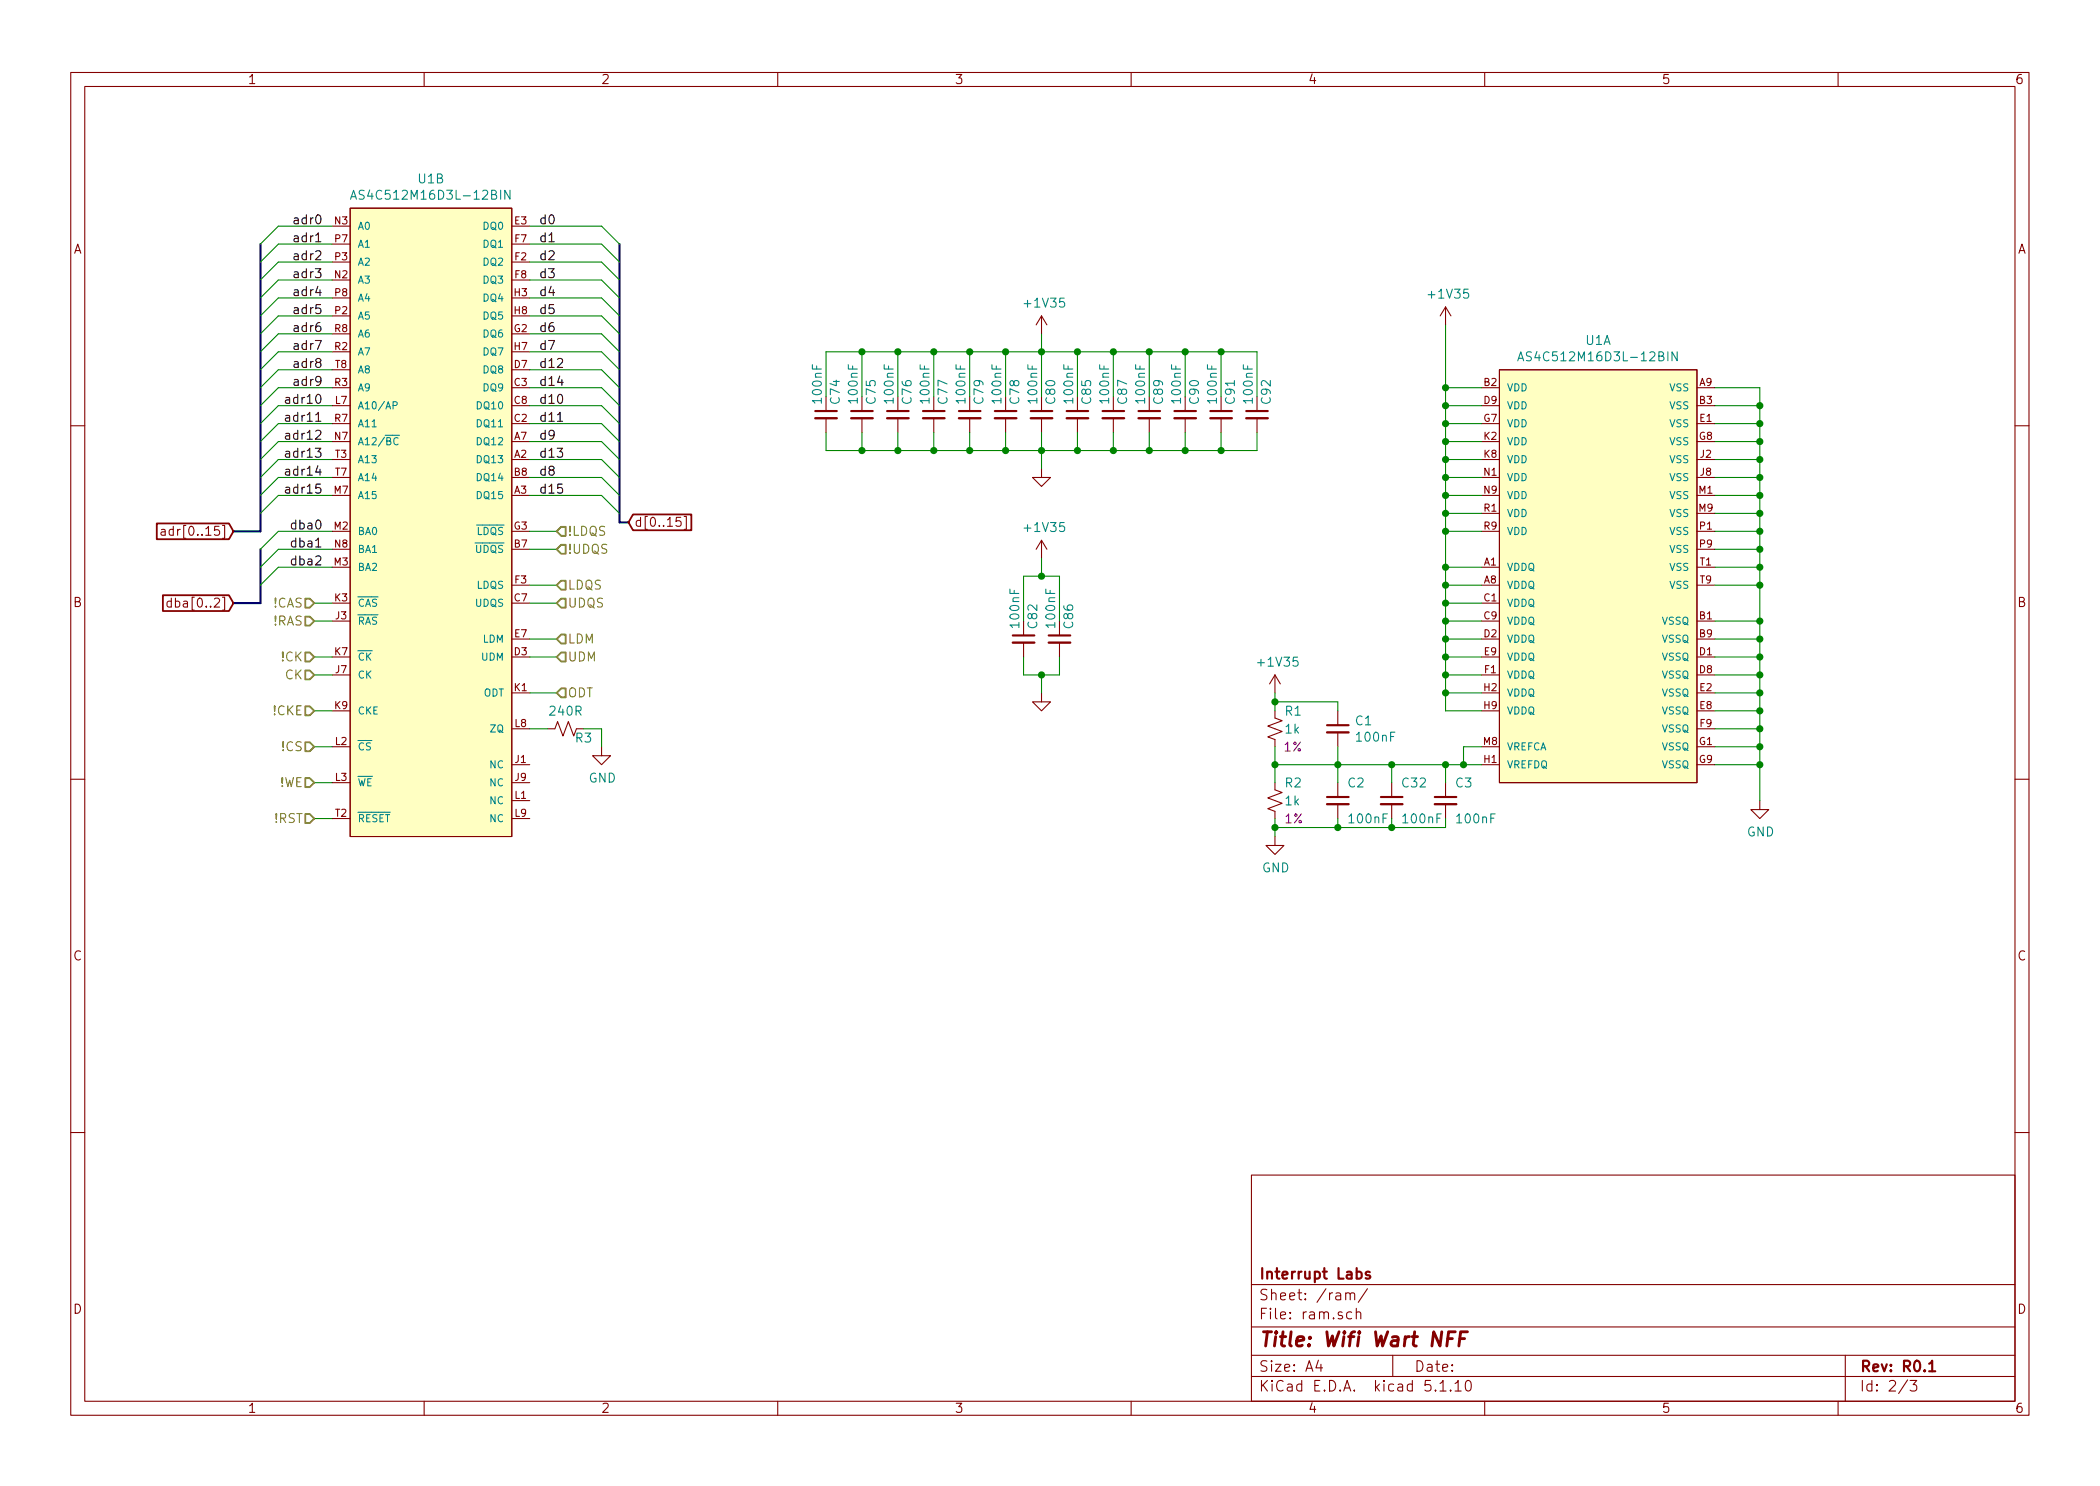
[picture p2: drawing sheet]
EESchema Schematic File Version 4
EELAYER 30 0
EELAYER END
$Descr A4 11693 8268
encoding utf-8
Sheet 2 3
Title "Wifi Wart NFF"
Date ""
Rev "R0.1"
Comp "Interrupt Labs"
Comment1 ""
Comment2 ""
Comment3 ""
Comment4 ""
$EndDescr
$Comp
L AS4C512M16D3L:AS4C512M16D3L-12BIN U1
U 2 1
P 1750 1250
F 0 "U1" H 2400 1515 50  0000 C CNN
F 1 "AS4C512M16D3L-12BIN" H 2400 1424 50  0000 C CNN
F 2 "AS4C512M16D3L:Alliance_Memory-AS4C512M16D3L-12BIN-0-0-IPC_A" H 1750 1650 50  0001 L CNN
F 3 "~" H 1750 1750 50  0001 L CNN
F 4 "AS4C512M16D3L-12BIN" H 1750 1250 50  0001 C CNN "MPN"
F 5 "~" H 2400 1615 50  0001 C CNN "Tolerance"
	2    1750 1250
	1    0    0    -1  
$EndComp
$Comp
L power:+1V35 #PWR0101
U 1 1
P 8050 1800
F 0 "#PWR0101" H 8050 1650 50  0001 C CNN
F 1 "+1V35" H 8065 1973 50  0000 C CNN
F 2 "" H 8050 1800 50  0001 C CNN
F 3 "" H 8050 1800 50  0001 C CNN
	1    8050 1800
	1    0    0    -1  
$EndComp
$Comp
L Device:R_Small_US R1
U 1 1
P 7100 4050
F 0 "R1" H 7150 4150 50  0000 L CNN
F 1 "1k" H 7150 4050 50  0000 L CNN
F 2 "Resistor_SMD:R_0402_1005Metric" H 7100 4050 50  0001 C CNN
F 3 "~" H 7100 4050 50  0001 C CNN
F 4 "4-1879208-9" H 7150 4250 50  0001 C CNN "MPN"
F 5 "1%" H 7200 3950 50  0000 C CNN "Tolerance"
	1    7100 4050
	1    0    0    -1  
$EndComp
$Comp
L Device:R_Small_US R2
U 1 1
P 7100 4450
F 0 "R2" H 7150 4550 50  0000 L CNN
F 1 "1k" H 7150 4450 50  0000 L CNN
F 2 "Resistor_SMD:R_0402_1005Metric" H 7100 4450 50  0001 C CNN
F 3 "~" H 7100 4450 50  0001 C CNN
F 4 "4-1879208-9" H 7150 4650 50  0001 C CNN "MPN"
F 5 "1%" H 7150 4350 50  0000 L CNN "Tolerance"
	1    7100 4450
	1    0    0    -1  
$EndComp
$Comp
L Device:C_Small C1
U 1 1
P 7450 4050
F 0 "C1" H 7542 4096 50  0000 L CNN
F 1 "100nF" H 7542 4005 50  0000 L CNN
F 2 "Capacitor_SMD:C_0402_1005Metric" H 7450 4050 50  0001 C CNN
F 3 "~" H 7450 4050 50  0001 C CNN
F 4 "CC0402KRX7R7BB104" H 7542 4196 50  0001 C CNN "MPN"
F 5 "~" H 7542 4196 50  0001 C CNN "Tolerance"
	1    7450 4050
	1    0    0    -1  
$EndComp
$Comp
L Device:C_Small C2
U 1 1
P 7450 4450
F 0 "C2" H 7500 4550 50  0000 L CNN
F 1 "100nF" H 7500 4350 50  0000 L CNN
F 2 "Capacitor_SMD:C_0402_1005Metric" H 7450 4450 50  0001 C CNN
F 3 "~" H 7450 4450 50  0001 C CNN
F 4 "CC0402KRX7R7BB104" H 7500 4650 50  0001 C CNN "MPN"
F 5 "~" H 7500 4650 50  0001 C CNN "Tolerance"
	1    7450 4450
	1    0    0    -1  
$EndComp
$Comp
L power:+1V35 #PWR0103
U 1 1
P 7100 3850
F 0 "#PWR0103" H 7100 3700 50  0001 C CNN
F 1 "+1V35" H 7115 4023 50  0000 C CNN
F 2 "" H 7100 3850 50  0001 C CNN
F 3 "" H 7100 3850 50  0001 C CNN
	1    7100 3850
	1    0    0    -1  
$EndComp
$Comp
L power:GND #PWR0104
U 1 1
P 7100 4650
F 0 "#PWR0104" H 7100 4400 50  0001 C CNN
F 1 "GND" H 7105 4477 50  0000 C CNN
F 2 "" H 7100 4650 50  0001 C CNN
F 3 "" H 7100 4650 50  0001 C CNN
	1    7100 4650
	1    0    0    -1  
$EndComp
$Comp
L Device:C_Small C3
U 1 1
P 8050 4450
F 0 "C3" H 8100 4550 50  0000 L CNN
F 1 "100nF" H 8100 4350 50  0000 L CNN
F 2 "Capacitor_SMD:C_0402_1005Metric" H 8050 4450 50  0001 C CNN
F 3 "~" H 8050 4450 50  0001 C CNN
F 4 "CC0402KRX7R7BB104" H 8100 4650 50  0001 C CNN "MPN"
F 5 "~" H 8100 4650 50  0001 C CNN "Tolerance"
	1    8050 4450
	1    0    0    -1  
$EndComp
$Comp
L Device:R_Small_US R3
U 1 1
P 3150 4050
F 0 "R3" V 3200 4150 50  0000 C CNN
F 1 "240R" V 3050 4050 50  0000 C CNN
F 2 "Resistor_SMD:R_0402_1005Metric" H 3150 4050 50  0001 C CNN
F 3 "~" H 3150 4050 50  0001 C CNN
F 4 "0402WGF2400TCE" H 3200 4250 50  0001 C CNN "MPN"
F 5 "~" H 3200 4250 50  0001 C CNN "Tolerance"
	1    3150 4050
	0    1    1    0   
$EndComp
$Comp
L power:GND #PWR0106
U 1 1
P 3350 4150
F 0 "#PWR0106" H 3350 3900 50  0001 C CNN
F 1 "GND" H 3355 3977 50  0000 C CNN
F 2 "" H 3350 4150 50  0001 C CNN
F 3 "" H 3350 4150 50  0001 C CNN
	1    3350 4150
	1    0    0    -1  
$EndComp
$Comp
L Device:C_Small C74
U 1 1
P 4600 2300
AR Path="/60536DA4/60D3E7CD" Ref="C74"  Part="1" 
AR Path="/60D3E7CD" Ref="C?"  Part="1" 
F 0 "C74" V 4650 2350 50  0000 L CNN
F 1 "100nF" V 4550 2350 50  0000 L CNN
F 2 "Capacitor_SMD:C_0402_1005Metric" H 4600 2300 50  0001 C CNN
F 3 "~" H 4600 2300 50  0001 C CNN
F 4 "CC0402KRX7R7BB104" H 4650 2450 50  0001 C CNN "MPN"
F 5 "~" H 4650 2450 50  0001 C CNN "Tolerance"
	1    4600 2300
	1    0    0    -1  
$EndComp
$Comp
L Device:C_Small C75
U 1 1
P 4800 2300
AR Path="/60536DA4/60D3E7D6" Ref="C75"  Part="1" 
AR Path="/60D3E7D6" Ref="C?"  Part="1" 
F 0 "C75" V 4850 2350 50  0000 L CNN
F 1 "100nF" V 4750 2350 50  0000 L CNN
F 2 "Capacitor_SMD:C_0402_1005Metric" H 4800 2300 50  0001 C CNN
F 3 "~" H 4800 2300 50  0001 C CNN
F 4 "CC0402KRX7R7BB104" H 4850 2450 50  0001 C CNN "MPN"
F 5 "~" H 4850 2450 50  0001 C CNN "Tolerance"
	1    4800 2300
	1    0    0    -1  
$EndComp
$Comp
L Device:C_Small C76
U 1 1
P 5000 2300
AR Path="/60536DA4/60D3E7DC" Ref="C76"  Part="1" 
AR Path="/60D3E7DC" Ref="C?"  Part="1" 
F 0 "C76" V 5050 2350 50  0000 L CNN
F 1 "100nF" V 4950 2350 50  0000 L CNN
F 2 "Capacitor_SMD:C_0402_1005Metric" H 5000 2300 50  0001 C CNN
F 3 "~" H 5000 2300 50  0001 C CNN
F 4 "CC0402KRX7R7BB104" H 5050 2450 50  0001 C CNN "MPN"
F 5 "~" H 5050 2450 50  0001 C CNN "Tolerance"
	1    5000 2300
	1    0    0    -1  
$EndComp
$Comp
L Device:C_Small C77
U 1 1
P 5200 2300
AR Path="/60536DA4/60D3E7E2" Ref="C77"  Part="1" 
AR Path="/60D3E7E2" Ref="C?"  Part="1" 
F 0 "C77" V 5250 2350 50  0000 L CNN
F 1 "100nF" V 5150 2350 50  0000 L CNN
F 2 "Capacitor_SMD:C_0402_1005Metric" H 5200 2300 50  0001 C CNN
F 3 "~" H 5200 2300 50  0001 C CNN
F 4 "CC0402KRX7R7BB104" H 5250 2450 50  0001 C CNN "MPN"
F 5 "~" H 5250 2450 50  0001 C CNN "Tolerance"
	1    5200 2300
	1    0    0    -1  
$EndComp
$Comp
L Device:C_Small C79
U 1 1
P 5400 2300
AR Path="/60536DA4/60D3E7E8" Ref="C79"  Part="1" 
AR Path="/60D3E7E8" Ref="C?"  Part="1" 
F 0 "C79" V 5450 2350 50  0000 L CNN
F 1 "100nF" V 5350 2350 50  0000 L CNN
F 2 "Capacitor_SMD:C_0402_1005Metric" H 5400 2300 50  0001 C CNN
F 3 "~" H 5400 2300 50  0001 C CNN
F 4 "CC0402KRX7R7BB104" H 5450 2450 50  0001 C CNN "MPN"
F 5 "~" H 5450 2450 50  0001 C CNN "Tolerance"
	1    5400 2300
	1    0    0    -1  
$EndComp
$Comp
L power:GND #PWR066
U 1 1
P 5800 2600
AR Path="/60536DA4/60D3E81C" Ref="#PWR066"  Part="1" 
AR Path="/60D3E81C" Ref="#PWR?"  Part="1" 
AR Path="/60A30BFF/60D3E81C" Ref="#PWR?"  Part="1" 
F 0 "#PWR066" H 5800 2350 50  0001 C CNN
F 1 "GND" V 5805 2472 50  0001 R CNN
F 2 "" H 5800 2600 50  0001 C CNN
F 3 "" H 5800 2600 50  0001 C CNN
	1    5800 2600
	1    0    0    -1  
$EndComp
$Comp
L Device:C_Small C85
U 1 1
P 6000 2300
AR Path="/60536DA4/60D7B4BA" Ref="C85"  Part="1" 
AR Path="/60D7B4BA" Ref="C?"  Part="1" 
F 0 "C85" V 6050 2350 50  0000 L CNN
F 1 "100nF" V 5950 2350 50  0000 L CNN
F 2 "Capacitor_SMD:C_0402_1005Metric" H 6000 2300 50  0001 C CNN
F 3 "~" H 6000 2300 50  0001 C CNN
F 4 "CC0402KRX7R7BB104" H 6050 2450 50  0001 C CNN "MPN"
F 5 "~" H 6050 2450 50  0001 C CNN "Tolerance"
	1    6000 2300
	1    0    0    -1  
$EndComp
$Comp
L Device:C_Small C87
U 1 1
P 6200 2300
AR Path="/60536DA4/60D7B4C0" Ref="C87"  Part="1" 
AR Path="/60D7B4C0" Ref="C?"  Part="1" 
F 0 "C87" V 6250 2350 50  0000 L CNN
F 1 "100nF" V 6150 2350 50  0000 L CNN
F 2 "Capacitor_SMD:C_0402_1005Metric" H 6200 2300 50  0001 C CNN
F 3 "~" H 6200 2300 50  0001 C CNN
F 4 "CC0402KRX7R7BB104" H 6250 2450 50  0001 C CNN "MPN"
F 5 "~" H 6250 2450 50  0001 C CNN "Tolerance"
	1    6200 2300
	1    0    0    -1  
$EndComp
$Comp
L Device:C_Small C89
U 1 1
P 6400 2300
AR Path="/60536DA4/60D7B4C6" Ref="C89"  Part="1" 
AR Path="/60D7B4C6" Ref="C?"  Part="1" 
F 0 "C89" V 6450 2350 50  0000 L CNN
F 1 "100nF" V 6350 2350 50  0000 L CNN
F 2 "Capacitor_SMD:C_0402_1005Metric" H 6400 2300 50  0001 C CNN
F 3 "~" H 6400 2300 50  0001 C CNN
F 4 "CC0402KRX7R7BB104" H 6450 2450 50  0001 C CNN "MPN"
F 5 "~" H 6450 2450 50  0001 C CNN "Tolerance"
	1    6400 2300
	1    0    0    -1  
$EndComp
$Comp
L Device:C_Small C90
U 1 1
P 6600 2300
AR Path="/60536DA4/60D7B4CC" Ref="C90"  Part="1" 
AR Path="/60D7B4CC" Ref="C?"  Part="1" 
F 0 "C90" V 6650 2350 50  0000 L CNN
F 1 "100nF" V 6550 2350 50  0000 L CNN
F 2 "Capacitor_SMD:C_0402_1005Metric" H 6600 2300 50  0001 C CNN
F 3 "~" H 6600 2300 50  0001 C CNN
F 4 "CC0402KRX7R7BB104" H 6650 2450 50  0001 C CNN "MPN"
F 5 "~" H 6650 2450 50  0001 C CNN "Tolerance"
	1    6600 2300
	1    0    0    -1  
$EndComp
$Comp
L Device:C_Small C91
U 1 1
P 6800 2300
AR Path="/60536DA4/60D7B4D2" Ref="C91"  Part="1" 
AR Path="/60D7B4D2" Ref="C?"  Part="1" 
F 0 "C91" V 6850 2350 50  0000 L CNN
F 1 "100nF" V 6750 2350 50  0000 L CNN
F 2 "Capacitor_SMD:C_0402_1005Metric" H 6800 2300 50  0001 C CNN
F 3 "~" H 6800 2300 50  0001 C CNN
F 4 "CC0402KRX7R7BB104" H 6850 2450 50  0001 C CNN "MPN"
F 5 "~" H 6850 2450 50  0001 C CNN "Tolerance"
	1    6800 2300
	1    0    0    -1  
$EndComp
$Comp
L Device:C_Small C92
U 1 1
P 7000 2300
AR Path="/60536DA4/60D7B4E4" Ref="C92"  Part="1" 
AR Path="/60D7B4E4" Ref="C?"  Part="1" 
F 0 "C92" V 7050 2350 50  0000 L CNN
F 1 "100nF" V 6950 2350 50  0000 L CNN
F 2 "Capacitor_SMD:C_0402_1005Metric" H 7000 2300 50  0001 C CNN
F 3 "~" H 7000 2300 50  0001 C CNN
F 4 "CC0402KRX7R7BB104" H 7050 2450 50  0001 C CNN "MPN"
F 5 "~" H 7050 2450 50  0001 C CNN "Tolerance"
	1    7000 2300
	1    0    0    -1  
$EndComp
$Comp
L AS4C512M16D3L:AS4C512M16D3L-12BIN U1
U 1 1
P 8150 2150
F 0 "U1" H 8900 2415 50  0000 C CNN
F 1 "AS4C512M16D3L-12BIN" H 8900 2324 50  0000 C CNN
F 2 "AS4C512M16D3L:Alliance_Memory-AS4C512M16D3L-12BIN-0-0-IPC_A" H 8150 2550 50  0001 L CNN
F 3 "~" H 8150 2650 50  0001 L CNN
F 4 "AS4C512M16D3L-12BIN" H 8900 2515 50  0001 C CNN "MPN"
F 5 "~" H 8900 2515 50  0001 C CNN "Tolerance"
	1    8150 2150
	1    0    0    -1  
$EndComp
$Comp
L Device:C_Small C78
U 1 1
P 5600 2300
AR Path="/60536DA4/60DC9101" Ref="C78"  Part="1" 
AR Path="/60DC9101" Ref="C?"  Part="1" 
F 0 "C78" V 5650 2350 50  0000 L CNN
F 1 "100nF" V 5550 2350 50  0000 L CNN
F 2 "Capacitor_SMD:C_0402_1005Metric" H 5600 2300 50  0001 C CNN
F 3 "~" H 5600 2300 50  0001 C CNN
F 4 "CC0402KRX7R7BB104" H 5650 2450 50  0001 C CNN "MPN"
F 5 "~" H 5650 2450 50  0001 C CNN "Tolerance"
	1    5600 2300
	1    0    0    -1  
$EndComp
$Comp
L Device:C_Small C80
U 1 1
P 5800 2300
AR Path="/60536DA4/60DC9107" Ref="C80"  Part="1" 
AR Path="/60DC9107" Ref="C?"  Part="1" 
F 0 "C80" V 5850 2350 50  0000 L CNN
F 1 "100nF" V 5750 2350 50  0000 L CNN
F 2 "Capacitor_SMD:C_0402_1005Metric" H 5800 2300 50  0001 C CNN
F 3 "~" H 5800 2300 50  0001 C CNN
F 4 "CC0402KRX7R7BB104" H 5850 2450 50  0001 C CNN "MPN"
F 5 "~" H 5850 2450 50  0001 C CNN "Tolerance"
	1    5800 2300
	1    0    0    -1  
$EndComp
$Comp
L Device:C_Small C82
U 1 1
P 5700 3550
AR Path="/60536DA4/60DC910D" Ref="C82"  Part="1" 
AR Path="/60DC910D" Ref="C?"  Part="1" 
F 0 "C82" V 5750 3600 50  0000 L CNN
F 1 "100nF" V 5650 3600 50  0000 L CNN
F 2 "Capacitor_SMD:C_0402_1005Metric" H 5700 3550 50  0001 C CNN
F 3 "~" H 5700 3550 50  0001 C CNN
F 4 "CC0402KRX7R7BB104" H 5750 3700 50  0001 C CNN "MPN"
F 5 "~" H 5750 3700 50  0001 C CNN "Tolerance"
	1    5700 3550
	1    0    0    -1  
$EndComp
$Comp
L Device:C_Small C86
U 1 1
P 5900 3550
AR Path="/60536DA4/60DC9119" Ref="C86"  Part="1" 
AR Path="/60DC9119" Ref="C?"  Part="1" 
F 0 "C86" V 5950 3600 50  0000 L CNN
F 1 "100nF" V 5850 3600 50  0000 L CNN
F 2 "Capacitor_SMD:C_0402_1005Metric" H 5900 3550 50  0001 C CNN
F 3 "~" H 5900 3550 50  0001 C CNN
F 4 "CC0402KRX7R7BB104" H 5950 3700 50  0001 C CNN "MPN"
F 5 "~" H 5950 3700 50  0001 C CNN "Tolerance"
	1    5900 3550
	1    0    0    -1  
$EndComp
$Comp
L power:+1V35 #PWR065
U 1 1
P 5800 1850
F 0 "#PWR065" H 5800 1700 50  0001 C CNN
F 1 "+1V35" H 5815 2023 50  0000 C CNN
F 2 "" H 5800 1850 50  0001 C CNN
F 3 "" H 5800 1850 50  0001 C CNN
	1    5800 1850
	1    0    0    -1  
$EndComp
$Comp
L power:+1V35 #PWR067
U 1 1
P 5800 3100
F 0 "#PWR067" H 5800 2950 50  0001 C CNN
F 1 "+1V35" H 5815 3273 50  0000 C CNN
F 2 "" H 5800 3100 50  0001 C CNN
F 3 "" H 5800 3100 50  0001 C CNN
	1    5800 3100
	1    0    0    -1  
$EndComp
$Comp
L power:GND #PWR068
U 1 1
P 5800 3850
AR Path="/60536DA4/60E8E219" Ref="#PWR068"  Part="1" 
AR Path="/60E8E219" Ref="#PWR?"  Part="1" 
AR Path="/60A30BFF/60E8E219" Ref="#PWR?"  Part="1" 
F 0 "#PWR068" H 5800 3600 50  0001 C CNN
F 1 "GND" V 5805 3722 50  0001 R CNN
F 2 "" H 5800 3850 50  0001 C CNN
F 3 "" H 5800 3850 50  0001 C CNN
	1    5800 3850
	1    0    0    -1  
$EndComp
$Comp
L power:GND #PWR0102
U 1 1
P 9800 4450
F 0 "#PWR0102" H 9800 4200 50  0001 C CNN
F 1 "GND" H 9805 4277 50  0000 C CNN
F 2 "" H 9800 4450 50  0001 C CNN
F 3 "" H 9800 4450 50  0001 C CNN
	1    9800 4450
	1    0    0    -1  
$EndComp
$Comp
L Device:C_Small C32
U 1 1
P 7750 4450
F 0 "C32" H 7800 4550 50  0000 L CNN
F 1 "100nF" H 7800 4350 50  0000 L CNN
F 2 "Capacitor_SMD:C_0402_1005Metric" H 7750 4450 50  0001 C CNN
F 3 "~" H 7750 4450 50  0001 C CNN
F 4 "CC0402KRX7R7BB104" H 7800 4650 50  0001 C CNN "MPN"
F 5 "~" H 7800 4650 50  0001 C CNN "Tolerance"
	1    7750 4450
	1    0    0    -1  
$EndComp
Text Label 3000 1250 0    50   ~ 0
d0
Text Label 3000 1350 0    50   ~ 0
d1
Text Label 3000 1450 0    50   ~ 0
d2
Text Label 3000 1550 0    50   ~ 0
d3
Text Label 3000 1650 0    50   ~ 0
d4
Text Label 3000 1750 0    50   ~ 0
d5
Text Label 3000 1850 0    50   ~ 0
d6
Text Label 3000 1950 0    50   ~ 0
d7
Text Label 3000 2650 0    50   ~ 0
d8
Text Label 3000 2450 0    50   ~ 0
d9
Text Label 3000 2250 0    50   ~ 0
d10
Text Label 3000 2350 0    50   ~ 0
d11
Text Label 3000 2050 0    50   ~ 0
d12
Text Label 3000 2550 0    50   ~ 0
d13
Text Label 3000 2150 0    50   ~ 0
d14
Text Label 3000 2750 0    50   ~ 0
d15
Text GLabel 1300 2950 0    50   Input ~ 0
adr[0..15]
Text GLabel 1300 3350 0    50   Input ~ 0
dba[0..2]
Text Label 1800 2950 2    50   ~ 0
dba0
Text Label 1800 3050 2    50   ~ 0
dba1
Text Label 1800 3150 2    50   ~ 0
dba2
Text HLabel 1750 4550 0    50   Input ~ 0
!RST
Text HLabel 1750 4350 0    50   Input ~ 0
!WE
Text HLabel 1750 4150 0    50   Input ~ 0
!CS
Text HLabel 1750 3950 0    50   Input ~ 0
!CKE
Text HLabel 1750 3750 0    50   Input ~ 0
CK
Text HLabel 1750 3650 0    50   Input ~ 0
!CK
Text HLabel 1750 3450 0    50   Input ~ 0
!RAS
Text HLabel 1750 3350 0    50   Input ~ 0
!CAS
Text HLabel 3100 3850 2    50   Input ~ 0
ODT
Text HLabel 3100 2950 2    50   Input ~ 0
!LDQS
Text HLabel 3100 3050 2    50   Input ~ 0
!UDQS
Text HLabel 3100 3250 2    50   Input ~ 0
LDQS
Text HLabel 3100 3350 2    50   Input ~ 0
UDQS
Text HLabel 3100 3550 2    50   Input ~ 0
LDM
Text HLabel 3100 3650 2    50   Input ~ 0
UDM
Text Label 1800 2750 2    50   ~ 0
adr15
Text Label 1800 2450 2    50   ~ 0
adr12
Text Label 1800 2350 2    50   ~ 0
adr11
Text Label 1800 2250 2    50   ~ 0
adr10
Text Label 1800 2150 2    50   ~ 0
adr9
Text Label 1800 1950 2    50   ~ 0
adr7
Text Label 1800 1750 2    50   ~ 0
adr5
Text Label 1800 1650 2    50   ~ 0
adr4
Text Label 1800 1550 2    50   ~ 0
adr3
Text Label 1800 1450 2    50   ~ 0
adr2
Text Label 1800 1350 2    50   ~ 0
adr1
Text Label 1800 1250 2    50   ~ 0
adr0
Text Label 1800 2550 2    50   ~ 0
adr13
Text Label 1800 2650 2    50   ~ 0
adr14
Text Label 1800 1850 2    50   ~ 0
adr6
Text Label 1800 2050 2    50   ~ 0
adr8
Text GLabel 3500 2900 2    50   Input ~ 0
d[0..15]
Wire Wire Line
	3350 1250 2950 1250
Wire Wire Line
	3350 1350 2950 1350
Wire Wire Line
	3350 1450 2950 1450
Wire Wire Line
	3350 1550 2950 1550
Wire Wire Line
	3350 1650 2950 1650
Wire Wire Line
	3350 1750 2950 1750
Wire Wire Line
	3350 1850 2950 1850
Wire Wire Line
	3350 1950 2950 1950
Wire Wire Line
	3350 2050 2950 2050
Wire Wire Line
	3350 2150 2950 2150
Wire Wire Line
	3350 2250 2950 2250
Wire Wire Line
	3350 2350 2950 2350
Wire Wire Line
	3350 2450 2950 2450
Wire Wire Line
	3350 2550 2950 2550
Wire Wire Line
	3350 2650 2950 2650
Wire Wire Line
	3350 2750 2950 2750
Wire Bus Line
	1450 2950 1300 2950
Wire Wire Line
	1550 1250 1850 1250
Wire Wire Line
	1550 1350 1850 1350
Wire Wire Line
	1550 1450 1850 1450
Wire Wire Line
	1550 1550 1850 1550
Wire Wire Line
	1550 1650 1850 1650
Wire Wire Line
	1550 1750 1850 1750
Wire Wire Line
	1550 1850 1850 1850
Wire Wire Line
	1550 1950 1850 1950
Wire Wire Line
	1550 2050 1850 2050
Wire Wire Line
	1550 2150 1850 2150
Wire Wire Line
	1550 2250 1850 2250
Wire Wire Line
	1550 2350 1850 2350
Wire Wire Line
	1550 2450 1850 2450
Wire Wire Line
	1550 2550 1850 2550
Wire Wire Line
	1550 2650 1850 2650
Wire Wire Line
	1550 2750 1850 2750
Wire Bus Line
	1450 3350 1300 3350
Wire Wire Line
	1850 2950 1550 2950
Wire Wire Line
	1850 3050 1550 3050
Wire Wire Line
	1850 3150 1550 3150
Wire Wire Line
	8250 3950 8050 3950
Wire Wire Line
	8250 2150 8050 2150
Wire Wire Line
	8050 2150 8050 1800
Wire Wire Line
	8050 3950 8050 3850
Wire Wire Line
	8250 2250 8050 2250
Wire Wire Line
	8050 2250 8050 2150
Wire Wire Line
	8250 2350 8050 2350
Wire Wire Line
	8050 2350 8050 2250
Wire Wire Line
	8250 2450 8050 2450
Wire Wire Line
	8050 2450 8050 2350
Wire Wire Line
	8250 2550 8050 2550
Wire Wire Line
	8050 2550 8050 2450
Wire Wire Line
	8250 2650 8050 2650
Wire Wire Line
	8050 2650 8050 2550
Wire Wire Line
	8250 2750 8050 2750
Wire Wire Line
	8050 2750 8050 2650
Wire Wire Line
	8250 2850 8050 2850
Wire Wire Line
	8050 2850 8050 2750
Wire Wire Line
	8250 2950 8050 2950
Wire Wire Line
	8050 2950 8050 2850
Wire Wire Line
	8250 3150 8050 3150
Wire Wire Line
	8050 3150 8050 2950
Wire Wire Line
	8250 3250 8050 3250
Wire Wire Line
	8050 3250 8050 3150
Wire Wire Line
	8250 3850 8050 3850
Wire Wire Line
	7100 4350 7100 4250
Wire Wire Line
	7100 3950 7100 3900
Wire Wire Line
	7100 4550 7100 4600
Wire Wire Line
	7450 4150 7450 4250
Wire Wire Line
	7450 4250 7100 4250
Wire Wire Line
	7450 4250 7450 4350
Wire Wire Line
	7100 4250 7100 4150
Wire Wire Line
	7450 3950 7450 3900
Wire Wire Line
	7450 3900 7100 3900
Wire Wire Line
	7100 3900 7100 3850
Wire Wire Line
	7450 4550 7450 4600
Wire Wire Line
	7450 4600 7100 4600
Wire Wire Line
	7100 4600 7100 4650
Wire Wire Line
	8250 4150 8150 4150
Wire Wire Line
	8150 4150 8150 4250
Wire Wire Line
	8150 4250 8250 4250
Wire Wire Line
	7450 4250 7750 4250
Wire Wire Line
	1750 4550 1850 4550
Wire Wire Line
	1750 4350 1850 4350
Wire Wire Line
	1850 4150 1750 4150
Wire Wire Line
	1850 3950 1750 3950
Wire Wire Line
	1850 3750 1750 3750
Wire Wire Line
	1850 3650 1750 3650
Wire Wire Line
	1850 3450 1750 3450
Wire Wire Line
	1850 3350 1750 3350
Wire Wire Line
	3050 4050 2950 4050
Wire Wire Line
	3250 4050 3350 4050
Wire Wire Line
	3350 4050 3350 4150
Wire Wire Line
	2950 3850 3100 3850
Wire Wire Line
	3100 2950 2950 2950
Wire Wire Line
	3100 3050 2950 3050
Wire Wire Line
	3100 3250 2950 3250
Wire Wire Line
	3100 3350 2950 3350
Wire Wire Line
	3100 3550 2950 3550
Wire Wire Line
	3100 3650 2950 3650
Wire Wire Line
	4600 2200 4600 1950
Wire Wire Line
	4600 1950 4800 1950
Wire Wire Line
	5200 1950 5400 1950
Wire Wire Line
	5800 1950 5800 2200
Wire Wire Line
	5600 2200 5600 1950
Wire Wire Line
	5600 1950 5800 1950
Wire Wire Line
	5400 2200 5400 1950
Wire Wire Line
	5400 1950 5600 1950
Wire Wire Line
	5200 2200 5200 1950
Wire Wire Line
	5000 2200 5000 1950
Wire Wire Line
	5000 1950 5200 1950
Wire Wire Line
	4800 2200 4800 1950
Wire Wire Line
	4800 1950 5000 1950
Wire Wire Line
	4600 2400 4600 2500
Wire Wire Line
	4600 2500 4800 2500
Wire Wire Line
	5800 2500 5800 2400
Wire Wire Line
	5600 2400 5600 2500
Wire Wire Line
	5600 2500 5800 2500
Wire Wire Line
	5400 2400 5400 2500
Wire Wire Line
	5400 2500 5600 2500
Wire Wire Line
	5200 2400 5200 2500
Wire Wire Line
	5200 2500 5400 2500
Wire Wire Line
	5000 2400 5000 2500
Wire Wire Line
	5000 2500 5200 2500
Wire Wire Line
	4800 2400 4800 2500
Wire Wire Line
	4800 2500 5000 2500
Wire Wire Line
	5800 2600 5800 2500
Wire Wire Line
	6800 2200 6800 1950
Wire Wire Line
	6600 2200 6600 1950
Wire Wire Line
	6400 2200 6400 1950
Wire Wire Line
	6200 2200 6200 1950
Wire Wire Line
	6000 2200 6000 1950
Wire Wire Line
	7000 2500 7000 2400
Wire Wire Line
	6800 2400 6800 2500
Wire Wire Line
	6600 2400 6600 2500
Wire Wire Line
	6400 2400 6400 2500
Wire Wire Line
	6200 2400 6200 2500
Wire Wire Line
	6000 2400 6000 2500
Wire Wire Line
	8050 3850 8050 3750
Wire Wire Line
	8050 3750 8050 3650
Wire Wire Line
	8050 3650 8050 3550
Wire Wire Line
	8050 3550 8050 3450
Wire Wire Line
	8050 3450 8050 3350
Wire Wire Line
	8050 3350 8050 3250
Wire Wire Line
	7000 1950 7000 2200
Wire Wire Line
	8250 3750 8050 3750
Wire Wire Line
	8250 3650 8050 3650
Wire Wire Line
	8250 3550 8050 3550
Wire Wire Line
	8250 3450 8050 3450
Wire Wire Line
	8250 3350 8050 3350
Wire Wire Line
	5900 3450 5900 3200
Wire Wire Line
	5900 3650 5900 3750
Wire Wire Line
	5700 3650 5700 3750
Wire Wire Line
	5800 1950 6000 1950
Wire Wire Line
	6000 1950 6200 1950
Wire Wire Line
	6200 1950 6400 1950
Wire Wire Line
	6400 1950 6600 1950
Wire Wire Line
	6600 1950 6800 1950
Wire Wire Line
	6800 1950 7000 1950
Wire Wire Line
	7000 2500 6800 2500
Wire Wire Line
	6000 2500 5800 2500
Wire Wire Line
	6200 2500 6000 2500
Wire Wire Line
	6400 2500 6200 2500
Wire Wire Line
	6600 2500 6400 2500
Wire Wire Line
	6800 2500 6600 2500
Wire Wire Line
	5800 1950 5800 1850
Wire Wire Line
	5700 3200 5800 3200
Wire Wire Line
	5800 3200 5800 3100
Wire Wire Line
	5800 3200 5900 3200
Wire Wire Line
	5700 3750 5800 3750
Wire Wire Line
	5800 3750 5800 3850
Wire Wire Line
	5800 3750 5900 3750
Wire Bus Line
	3450 2900 3500 2900
Wire Wire Line
	9800 4250 9800 4450
Wire Wire Line
	9550 4250 9800 4250
Wire Wire Line
	9800 4150 9800 4250
Wire Wire Line
	9550 4150 9800 4150
Wire Wire Line
	9800 4050 9800 4150
Wire Wire Line
	9550 4050 9800 4050
Wire Wire Line
	9800 3950 9800 4050
Wire Wire Line
	9800 3850 9800 3950
Wire Wire Line
	9550 3950 9800 3950
Wire Wire Line
	9550 3850 9800 3850
Wire Wire Line
	9800 3750 9800 3850
Wire Wire Line
	9550 3750 9800 3750
Wire Wire Line
	9800 3650 9800 3750
Wire Wire Line
	9550 3650 9800 3650
Wire Wire Line
	9800 3550 9800 3650
Wire Wire Line
	9550 3550 9800 3550
Wire Wire Line
	9800 3450 9800 3550
Wire Wire Line
	9550 3450 9800 3450
Wire Wire Line
	9800 3250 9800 3450
Wire Wire Line
	9550 3250 9800 3250
Wire Wire Line
	9800 3150 9800 3250
Wire Wire Line
	9550 3150 9800 3150
Wire Wire Line
	9800 3050 9800 3150
Wire Wire Line
	9550 3050 9800 3050
Wire Wire Line
	9800 2950 9800 3050
Wire Wire Line
	9550 2950 9800 2950
Wire Wire Line
	9800 2850 9800 2950
Wire Wire Line
	9800 2850 9550 2850
Wire Wire Line
	9800 2750 9800 2850
Wire Wire Line
	9550 2750 9800 2750
Wire Wire Line
	9800 2650 9800 2750
Wire Wire Line
	9550 2650 9800 2650
Wire Wire Line
	9800 2550 9800 2650
Wire Wire Line
	9550 2550 9800 2550
Wire Wire Line
	9800 2450 9800 2550
Wire Wire Line
	9550 2450 9800 2450
Wire Wire Line
	9800 2350 9800 2450
Wire Wire Line
	9800 2350 9550 2350
Wire Wire Line
	9800 2250 9800 2350
Wire Wire Line
	9550 2250 9800 2250
Wire Wire Line
	9800 2150 9800 2250
Wire Wire Line
	9550 2150 9800 2150
Wire Wire Line
	5700 3450 5700 3200
Wire Wire Line
	7750 4250 7750 4350
Wire Wire Line
	7750 4250 8050 4250
Wire Wire Line
	7750 4550 7750 4600
Wire Wire Line
	7750 4600 7450 4600
Wire Wire Line
	8050 4550 8050 4600
Wire Wire Line
	8050 4600 7750 4600
Wire Wire Line
	8050 4350 8050 4250
Wire Wire Line
	8050 4250 8150 4250
Entry Wire Line
	3350 1250 3450 1350
Entry Wire Line
	3350 1350 3450 1450
Entry Wire Line
	3350 1450 3450 1550
Entry Wire Line
	3350 1550 3450 1650
Entry Wire Line
	3350 1650 3450 1750
Entry Wire Line
	3350 1750 3450 1850
Entry Wire Line
	3350 1850 3450 1950
Entry Wire Line
	3350 1950 3450 2050
Entry Wire Line
	3350 2050 3450 2150
Entry Wire Line
	3350 2150 3450 2250
Entry Wire Line
	3350 2250 3450 2350
Entry Wire Line
	3350 2350 3450 2450
Entry Wire Line
	3350 2450 3450 2550
Entry Wire Line
	3350 2550 3450 2650
Entry Wire Line
	3350 2650 3450 2750
Entry Wire Line
	3350 2750 3450 2850
Entry Wire Line
	1550 1250 1450 1350
Entry Wire Line
	1550 1350 1450 1450
Entry Wire Line
	1550 1450 1450 1550
Entry Wire Line
	1550 1550 1450 1650
Entry Wire Line
	1550 1650 1450 1750
Entry Wire Line
	1550 1750 1450 1850
Entry Wire Line
	1550 1850 1450 1950
Entry Wire Line
	1550 1950 1450 2050
Entry Wire Line
	1550 2050 1450 2150
Entry Wire Line
	1550 2150 1450 2250
Entry Wire Line
	1550 2250 1450 2350
Entry Wire Line
	1550 2350 1450 2450
Entry Wire Line
	1550 2450 1450 2550
Entry Wire Line
	1550 2550 1450 2650
Entry Wire Line
	1550 2650 1450 2750
Entry Wire Line
	1450 2850 1550 2750
Entry Wire Line
	1550 2950 1450 3050
Entry Wire Line
	1550 3050 1450 3150
Entry Wire Line
	1550 3150 1450 3250
Connection ~ 8050 2150
Connection ~ 8050 2250
Connection ~ 8050 2350
Connection ~ 8050 2450
Connection ~ 8050 2550
Connection ~ 8050 2650
Connection ~ 8050 2750
Connection ~ 8050 2850
Connection ~ 8050 2950
Connection ~ 8050 3150
Connection ~ 8050 3250
Connection ~ 8050 3850
Connection ~ 7450 4250
Connection ~ 7100 4250
Connection ~ 7100 3900
Connection ~ 7100 4600
Connection ~ 8150 4250
Connection ~ 5200 1950
Connection ~ 5600 1950
Connection ~ 5400 1950
Connection ~ 5000 1950
Connection ~ 4800 1950
Connection ~ 5600 2500
Connection ~ 5400 2500
Connection ~ 5200 2500
Connection ~ 5000 2500
Connection ~ 4800 2500
Connection ~ 8050 3750
Connection ~ 8050 3650
Connection ~ 8050 3550
Connection ~ 8050 3450
Connection ~ 8050 3350
Connection ~ 5800 1950
Connection ~ 6000 1950
Connection ~ 6200 1950
Connection ~ 6400 1950
Connection ~ 6600 1950
Connection ~ 6800 1950
Connection ~ 5800 2500
Connection ~ 6000 2500
Connection ~ 6200 2500
Connection ~ 6400 2500
Connection ~ 6600 2500
Connection ~ 6800 2500
Connection ~ 5800 3200
Connection ~ 5800 3750
Connection ~ 9800 4250
Connection ~ 9800 4150
Connection ~ 9800 4050
Connection ~ 9800 3950
Connection ~ 9800 3850
Connection ~ 9800 3750
Connection ~ 9800 3650
Connection ~ 9800 3550
Connection ~ 9800 3450
Connection ~ 9800 3250
Connection ~ 9800 3150
Connection ~ 9800 3050
Connection ~ 9800 2950
Connection ~ 9800 2850
Connection ~ 9800 2750
Connection ~ 9800 2650
Connection ~ 9800 2550
Connection ~ 9800 2450
Connection ~ 9800 2350
Connection ~ 9800 2250
Connection ~ 7750 4250
Connection ~ 7450 4600
Connection ~ 7750 4600
Connection ~ 8050 4250
Wire Bus Line
	1450 3050 1450 3350
Wire Bus Line
	1450 1350 1450 2950
Wire Bus Line
	3450 1350 3450 2900
$EndSCHEMATC
